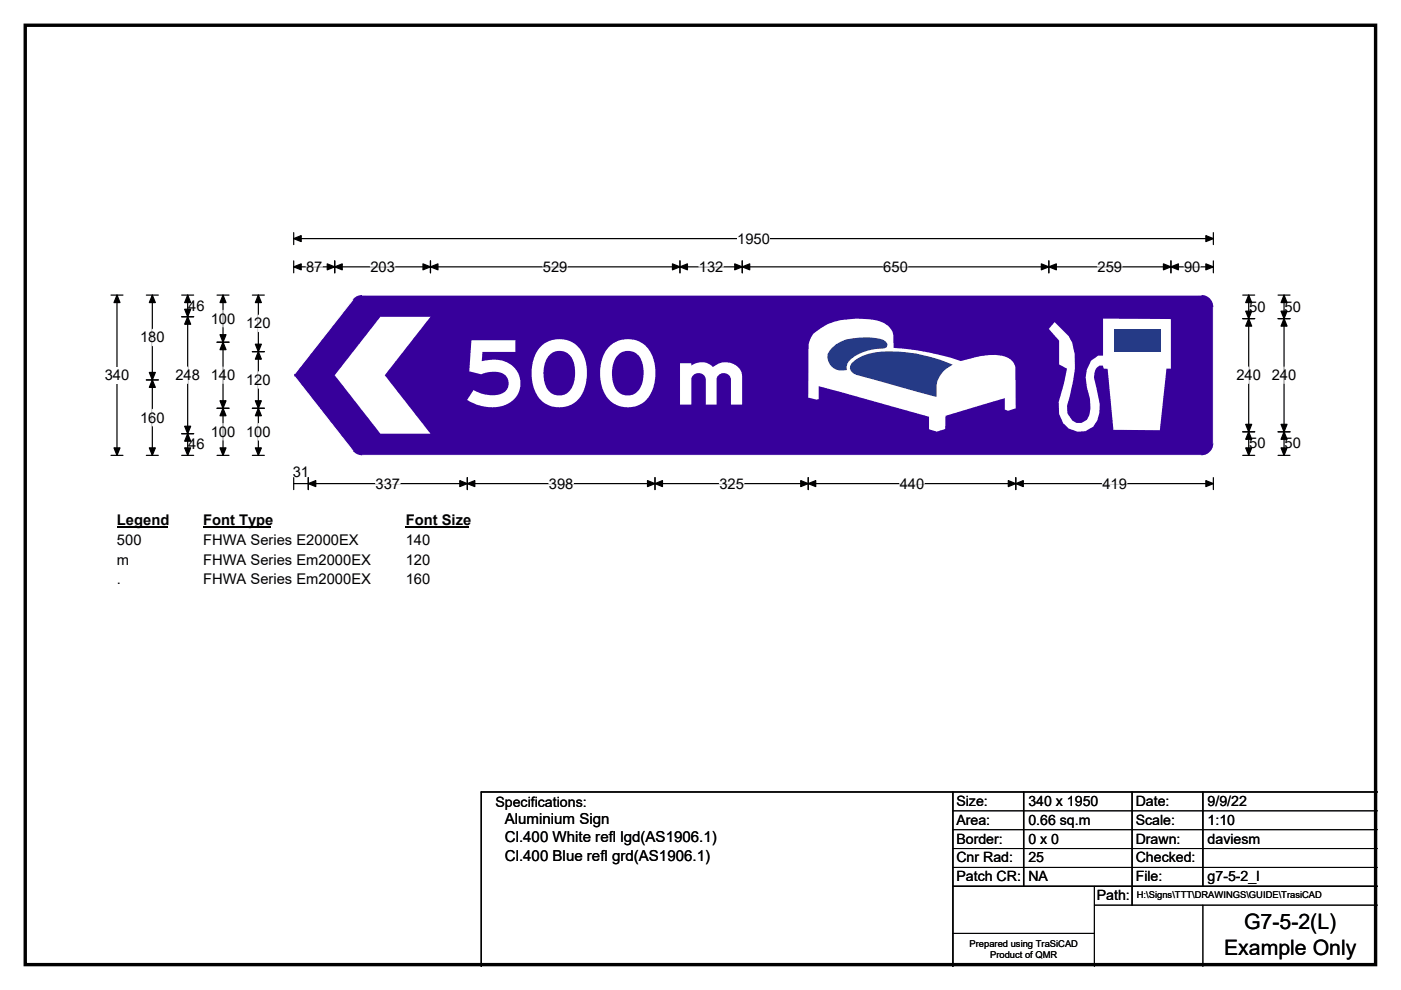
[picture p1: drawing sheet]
<svg xmlns="http://www.w3.org/2000/svg" width="297mm" height="210mm" viewBox="0 0 297 210" stroke-linecap="round" stroke-linejoin="round" font-family="sans-serif">
<path d="M5.4 5.4h286.3v199.2h-286.3z" fill="none" stroke="#000" stroke-width=".72"/>
<path d="M62.3 50.6h195M62.3 49.3v2.6M257.3 49.3v2.6" fill="none" stroke="#000" stroke-width=".25"/>
<path d="M62.3 50.6l1.6-.6v1.2zM255.7 50l1.6 .6-1.6 .6z" fill="#000" stroke="#000" stroke-width=".25"/>
<path d="M156.3 48.9h6.9v3.5h-6.9z" fill="#fff"/>
<g fill="none" stroke="#000" stroke-width=".25">
<path d="M62.3 56.6h195M62.3 55.3v2.6M71 55.3v2.6M91.3 55.3v2.6M144.2 55.3v2.6M157.4 55.3v2.6M222.4 55.3v2.6M248.3 55.3v2.6M257.3 55.3v2.6M23.5 62.6h2.6M24.8 62.6v34M23.5 96.6h2.6"/>
<path d="M62.3 101.3v2.5M62.3 102.6h195M65.4 101.3v2.5M99.1 101.3v2.5M138.9 101.3v2.5M171.4 101.3v2.5M215.4 101.3v2.5M257.3 101.3v2.5"/>
</g>
<g fill="#000" stroke="#000" stroke-width=".25">
<path d="M62.3 56.6l1.6-.6v1.2zM71 56.6l1.6-.6v1.2zM69.4 56l1.6 .6-1.6 .6zM89.7 56l1.6 .6-1.6 .6zM91.3 56.6l1.6-.6v1.2zM142.6 56l1.6 .6-1.6 .6zM144.2 56.6l1.6-.6v1.2zM155.8 56l1.6 .6-1.6 .6zM157.4 56.6l1.6-.6v1.2zM220.8 56l1.6 .6-1.6 .6zM222.4 56.6l1.6-.6v1.2zM246.7 56l1.6 .6-1.6 .6z"/>
<path d="M248.3 56.6l1.5-.6v1.2zM255.7 56l1.6 .6-1.6 .6zM24.8 62.6l.6 1.6h-1.2zM24.2 95h1.2l-.6 1.6zM65.4 102.6l1.5-.7v1.3zM97.5 101.9l1.6 .7-1.6 .6zM99.1 102.6l1.6-.7v1.3zM137.3 101.9l1.6 .7-1.6 .6zM138.9 102.6l1.6-.7v1.3zM169.8 101.9l1.6 .7-1.6 .6zM171.4 102.6l1.5-.7v1.3zM213.8 101.9l1.6 .7-1.6 .6z"/>
<path d="M215.4 102.6l1.6-.7v1.3zM255.7 101.9l1.6 .7-1.6 .6z"/>
</g>
<path d="M64.9 56.6h3.5M78.5 56.6h5.2M115.1 56.6h5.2M148.2 56.6h5.2M187.3 56.6h5.2M232.7 56.6h5.2M251 56.6h3.5M79.6 102.6h5.2M116.4 102.6h5.2M152.5 102.6h5.2M190.8 102.6h5.2M233.7 102.6h5.2" fill="none" stroke="#fff" stroke-width=".25"/>
<path d="M22.2 77.9h5.2v3.4h-5.2z" fill="#fff"/>
<g fill="none" stroke="#000" stroke-width=".25">
<path d="M31 62.6h2.6M32.3 62.6v34M38.5 62.6h2.6M38.5 67.2h2.6M39.8 62.6v34M46 62.6h2.6M46 72.6h2.6M47.3 62.6v34M53.5 62.6h2.5M53.5 74.6h2.5M54.8 62.6v34M263.5 62.6h2.5"/>
<path d="M263.5 67.6h2.5M264.7 62.6v34M271 62.6h2.5M271 67.6h2.5M272.2 62.6v34M31 80.6h2.6M31 96.6h2.6M38.5 96.6h2.6M38.5 92h2.6M46 96.6h2.6M46 86.6h2.6M53.5 96.6h2.5"/>
<path d="M53.5 86.6h2.5M263.5 96.6h2.5M263.5 91.6h2.5M271 96.6h2.5M271 91.6h2.5"/>
</g>
<g fill="#000" stroke="#000" stroke-width=".25">
<path d="M32.3 62.6l.6 1.6h-1.2zM39.8 67.2l.6 1.6h-1.2zM39.8 62.6l.6 1.6h-1.2zM39.2 65.6h1.2l-.6 1.6zM47.3 72.6l.6 1.6h-1.3zM47.3 62.6l.6 1.6h-1.3zM46.6 71h1.3l-.6 1.6zM54.8 74.6l.6 1.6h-1.3zM54.8 62.6l.6 1.6h-1.3zM54.1 73h1.3l-.6 1.6zM264.7 67.6l.7 1.6h-1.3zM264.7 62.6l.7 1.6h-1.3z"/>
<path d="M264.1 66h1.3l-.7 1.6zM272.2 67.6l.7 1.6h-1.3zM272.2 62.6l.7 1.6h-1.3zM271.6 66h1.3l-.7 1.6zM32.3 80.6l.6 1.6h-1.2zM31.7 95h1.2l-.6 1.6zM31.7 79h1.2l-.6 1.6zM39.2 90.4h1.2l-.6 1.6zM39.8 92l.6 1.6h-1.2zM39.2 95h1.2l-.6 1.6zM46.6 85h1.3l-.6 1.6zM47.3 86.6l.6 1.6h-1.3z"/>
<path d="M46.6 95h1.3l-.6 1.6zM54.1 85h1.3l-.6 1.6zM54.8 86.6l.6 1.6h-1.3zM54.1 95h1.3l-.6 1.6zM264.1 90h1.3l-.7 1.6zM264.7 91.6l.7 1.6h-1.3zM264.1 95h1.3l-.7 1.6zM271.6 90h1.3l-.7 1.6zM272.2 91.6l.7 1.6h-1.3zM271.6 95h1.3l-.7 1.6z"/>
</g>
<path d="M32.3 69.8v3.5M39.8 77.9v3.4M47.3 65.8v3.5M47.3 77.9v3.4M54.8 66.8v3.5M54.8 78.8v3.5M264.7 77.9v3.4M272.2 77.9v3.4M32.3 86.8v3.5M47.3 89.8v3.5M54.8 89.8v3.5" fill="none" stroke="#fff" stroke-width=".25"/>
<path d="M24.8 108.6h10.8v3.5h-10.8z" fill="#fff"/>
<path d="M24.8 111.9h10.8" fill="none" stroke="#000" stroke-width=".32"/>
<path d="M43 108.6h14.5v3.5h-14.5z" fill="#fff"/>
<path d="M43 111.9h14.5" fill="none" stroke="#000" stroke-width=".32"/>
<path d="M86 108.6h13.5v3.5h-13.5z" fill="#fff"/>
<path d="M86 111.9h13.5" fill="none" stroke="#000" stroke-width=".32"/>
<g fill="#fff">
<path d="M24.8 112.8h5.2v3.4h-5.2z"/>
<path d="M43 112.8h32.9v3.4h-32.9z"/>
<path d="M86 112.8h5.2v3.4h-5.2z"/>
<path d="M24.8 116.9h2.6v3.5h-2.6z"/>
<path d="M43 116.9h35.5v3.5h-35.5z"/>
<path d="M86 116.9h5.2v3.5h-5.2z"/>
<path d="M24.8 121.1h.9v3.5h-.9z"/>
<path d="M43 121.1h35.5v3.5h-35.5z"/>
<path d="M86 121.1h5.2v3.5h-5.2z"/>
</g>
<g fill="#37009b">
<path d="M74.8 63.5l2-.9h178l2.5 2.5v29l-2.5 2.5h-178l-2-1-12.3-15.7v-.6z" fill-rule="evenodd"/>
<circle cx="76.8" cy="65.1" r="2.5"/>
<circle cx="62.9" cy="79.6" r=".51"/>
<circle cx="76.8" cy="94.1" r="2.5"/>
<circle cx="254.7" cy="94.1" r="2.5"/>
<circle cx="254.7" cy="65.1" r="2.5"/>
</g>
<g fill="#fff">
<path d="M76.8 62.6h178z"/>
<path d="M74.9 63.5l-12.4 15.8z"/>
<path d="M62.5 79.9l12.4 15.8z"/>
<path d="M76.8 96.6h178z"/>
<path d="M257.3 65.1v29z"/>
<path d="M80.7 67.2h10.6l-9.7 12.4 9.7 12.4h-10.6l-9.7-12.4z" fill-rule="evenodd"/>
<path d="M172.4 70.8a11.3 11.3 0 0 1 7.7-3.1 14.9 14.9 0 0 1 7.4 .9 3.5 3.5 0 0 1 1.9 2.5l.1 2.7a54.8 54.8 0 0 1 14.2 2.8l3.2-.8a10.9 10.9 0 0 1 6.9 .2l.7 .4 .5 .7 .3 .8v8.7l-1.6 .5-.7-.2v-2.4l-4.5 1.3-8 2.4-.1 2.8-1.8 .5-1.6-.4v-2.7l-18.8-5.3-4.6-1.2v2.7l-.5 .2-1.7-.5v-11.1a5.2 5.2 0 0 1 1-2.4z" fill-rule="evenodd"/>
</g>
<g fill="#253a86">
<path d="M176.4 73.8a7.9 7.9 0 0 1 5.6-2.2 12.5 12.5 0 0 1 5.4 .5l.5 .4 .3 .5-.2 .7-.6 .2a10.8 10.8 0 0 0-7.3 2.6l-.4 .6-.2 .7 .1 .7a3.1 3.1 0 0 1-4.1-3.4z" fill-rule="evenodd"/>
<path d="M180.6 77a10.9 10.9 0 0 1 8.2-2.5l1 .1a32 32 0 0 1 12.2 2.7 6 6 0 0 0-3.4 6.9l-17.1-4.7a1.55 1.55 0 0 1-.9-2.5z" fill-rule="evenodd"/>
</g>
<path d="M223.6 68.3l3 3 .7 1.4 .6 2.5a30.8 30.8 0 0 1-1.7 10.9l.1 1.6 1 1.5 .9 .5h1.1l1.1-.7 .6-1 .2-1.4-.1-2-.7-2.5-.2-2.1 .2-1.6 .9-1.9 1.6-1.1h1v-7.8l14.3 .1v10.5h-.9l-1.4 13h-9.8l-1.3-13h-.8l-.2-.6a1.53 1.53 0 0 0-1.7 1.4l-.2 1.1 1.3 5.6-.1 1.9a4.2 4.2 0 0 1-3 3.9 4.2 4.2 0 0 1-4.7-1.7l-.8-2-.1-2.5 1.1-3.9 .6-3.2-1.6-.9v-5.1l-2.2-2.4z" fill-rule="evenodd" fill="#fff"/>
<path d="M236.2 69.8h9.8v4.8h-9.8z" fill="#253a86"/>
<path d="M202 168v37M217 168v20M240 168v24M255 168v20M292 168h-190v37M202 188h90" fill="none" stroke="#000" stroke-width=".3"/>
<path d="M202 172h90M202 176h90M202 180h90M202 184h90M202 198h30M232 192h60M232 188v17M255 192v13" fill="none" stroke="#000" stroke-width=".21"/>
<text font-size="19.4" fill="#fff" x="98.1" y="86.1">500</text>
<text font-size="16.7" fill="#fff" x="141.8" y="85.8">m</text>
<g font-size="4.5">
<text x="263.8" y="197.1">G7-5-2(L)</text>
<text x="259.5" y="202.5">Example Only</text>
</g>
<g font-size="3.2">
<text x="107" y="178.7">Cl.400 White refl lgd(AS1906.1)</text>
<text x="107" y="174.9">Aluminium Sign</text>
<text x="107" y="182.5">Cl.400 Blue refl grd(AS1906.1)</text>
</g>
<g font-size="3.1">
<text x="156.3" y="51.7">1950</text>
<text x="64.9" y="57.7">87</text>
<text x="78.5" y="57.7">203</text>
<text x="115.1" y="57.7">529</text>
<text x="148.2" y="57.7">132</text>
<text x="187.3" y="57.7">650</text>
<text x="232.7" y="57.7">259</text>
<text x="251" y="57.7">90</text>
<text x="39.9" y="65.9">46</text>
<text x="44.7" y="68.6">100</text>
<text x="52.2" y="69.6">120</text>
<text x="264.9" y="66.1">50</text>
<text x="272.3" y="66.1">50</text>
<text x="29.7" y="72.6">180</text>
<text x="22.2" y="80.6">340</text>
<text x="37.2" y="80.6">248</text>
<text x="44.7" y="80.6">140</text>
<text x="52.2" y="81.6">120</text>
<text x="262.1" y="80.6">240</text>
<text x="269.6" y="80.6">240</text>
<text x="29.7" y="89.6">160</text>
<text x="39.9" y="95.3">46</text>
<text x="44.7" y="92.6">100</text>
<text x="52.2" y="92.6">100</text>
<text x="264.9" y="95.1">50</text>
<text x="272.3" y="95.1">50</text>
<text x="62.1" y="101.2">31</text>
<text x="79.6" y="103.6">337</text>
<text x="116.4" y="103.6">398</text>
<text x="152.5" y="103.6">325</text>
<text x="190.8" y="103.6">440</text>
<text x="233.7" y="103.6">419</text>
<text x="24.8" y="111.4">Legend</text>
<text x="43" y="111.4">Font Type</text>
<text x="86" y="111.4">Font Size</text>
<text x="24.8" y="115.5">500</text>
<text x="24.8" y="119.7">m</text>
<text x="43" y="115.5">FHWA Series E2000EX</text>
<text x="43" y="119.7">FHWA Series Em2000EX</text>
<text x="86" y="115.5">140</text>
<text x="86" y="119.7">120</text>
<text x="24.8" y="123.9">.</text>
<text x="43" y="123.9">FHWA Series Em2000EX</text>
<text x="86" y="123.9">160</text>
</g>
<g font-size="3">
<text x="105" y="171.2">Specifications:</text>
<text x="202.8" y="170.9">Size:</text>
<text x="218" y="170.9">340 x 1950</text>
<text x="240.8" y="170.9">Date:</text>
<text x="256" y="170.9">9/9/22</text>
<text x="202.8" y="174.9">Area:</text>
<text x="202.8" y="178.9">Border:</text>
<text x="218" y="174.9">0.66 sq.m</text>
<text x="218" y="178.9">0 x 0</text>
<text x="240.8" y="174.9">Scale:</text>
<text x="240.8" y="178.9">Drawn:</text>
<text x="256" y="174.9">1:10</text>
<text x="256" y="178.9">daviesm</text>
<text x="202.8" y="182.9">Cnr Rad:</text>
<text x="218" y="182.9">25</text>
<text x="240.8" y="182.9">Checked:</text>
<text x="202.8" y="186.9">Patch CR:</text>
<text x="218" y="186.9">NA</text>
<text x="232.5" y="190.9">Path:</text>
<text x="240.8" y="186.9">File:</text>
<text x="256" y="186.9">g7-5-2_l</text>
</g>
<g font-size="2">
<text x="241" y="190.5">H:\Signs\TTT\DRAWINGS\GUIDE\TrasiCAD</text>
<text x="205.6" y="200.8">Prepared using TraSiCAD</text>
<text x="209.9" y="203.2">Product of QMR</text>
</g>
</svg>
